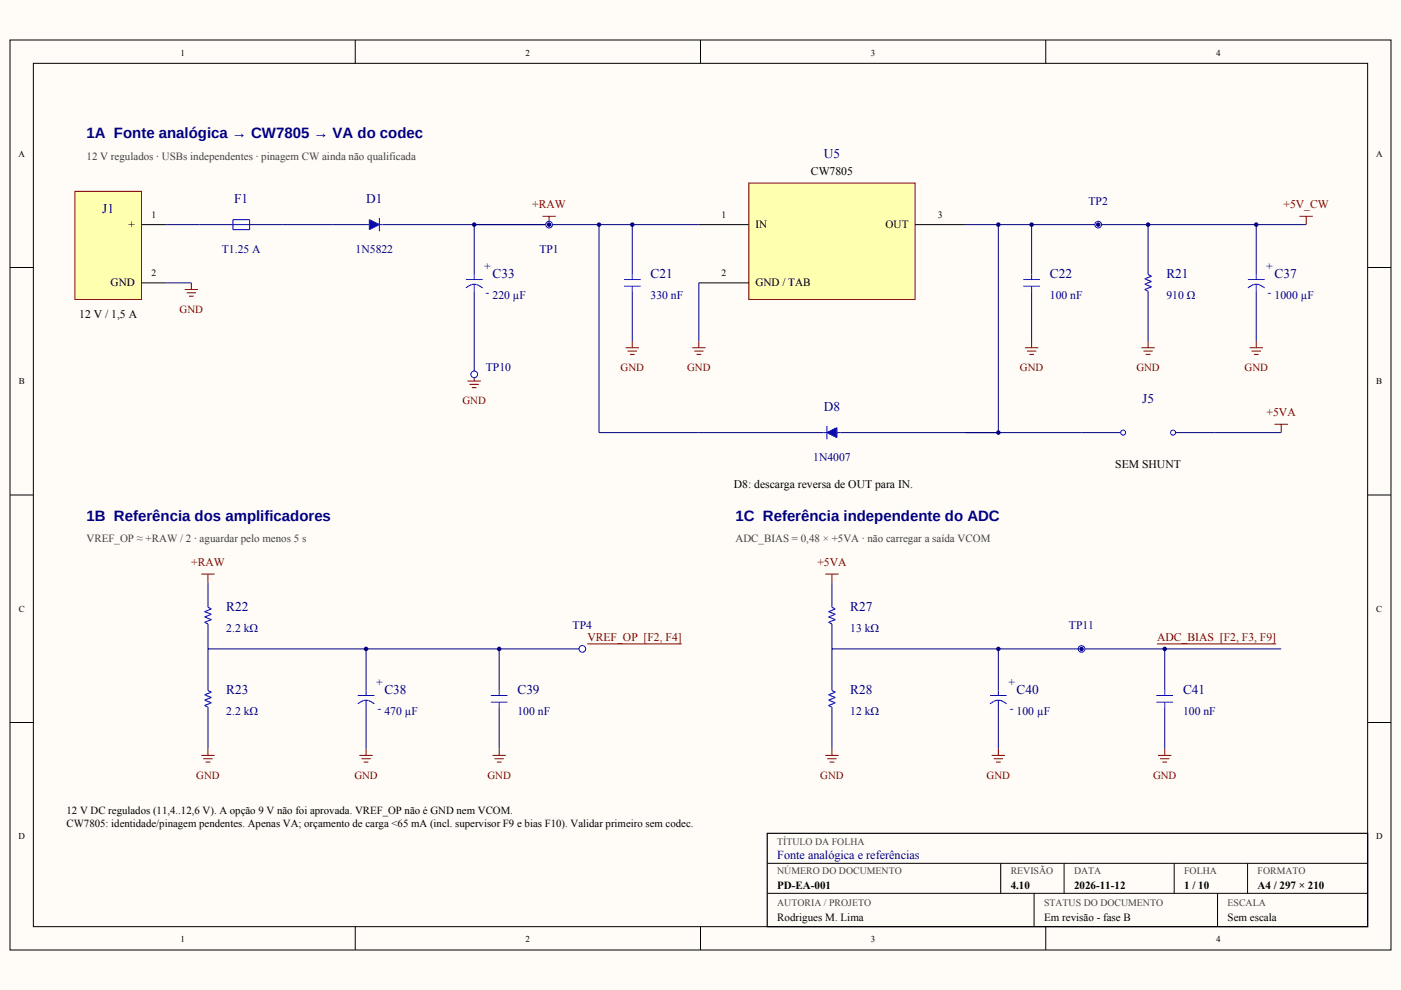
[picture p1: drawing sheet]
<svg xmlns="http://www.w3.org/2000/svg" width="297mm" height="210mm" viewBox="0 0 297 210" stroke-linecap="round" stroke-linejoin="round" font-family="sans-serif">
<path d="M0 0h297v209.9h-297z" fill-rule="evenodd" fill="#fffcf8"/>
<g fill="none" stroke="#000" stroke-width=".21">
<path d="M2.1 8.5h292.8v192.9h-292.8zM7.1 13.4h282.9v183.1h-282.9zM75.3 8.5v4.9M148.5 8.5v4.9M221.7 8.5v4.9M2.1 56.7h5M290 56.7h4.9M2.1 105h5M290 105h4.9M2.1 153.2h5M290 153.2h4.9M75.3 196.5v4.9"/>
<path d="M148.5 196.5v4.9M162.7 183h127.3M162.7 189.4h127.3M212.2 183v6.4M219.2 189.4v7.1M221.7 196.5v4.9M225.6 183v6.4M248.9 183v6.4M258.1 189.4v7.1M264.5 183v6.4"/>
</g>
<path d="M162.7 176.7h127.3v19.8h-127.3z" fill="none" stroke="#000" stroke-width=".25"/>
<path d="M15.9 40.6h14.1v22.9h-14.1z" fill-rule="evenodd" fill="#ffffb0" stroke="#800000" stroke-width=".21"/>
<path d="M30 47.6h5.3M30 60h5.3" fill="none" stroke="#000" stroke-width=".21"/>
<path d="M35.3 47.6h14.1M52.9 47.6h7.1M70.6 47.6h7M81.1 47.6h7.1" fill="none" stroke="#000080" stroke-width=".21"/>
<path d="M49.4 46.6h3.5v2.1h-3.5z" fill="none" stroke="#00f" stroke-width=".23"/>
<path d="M49.4 47.6h3.5" fill="none" stroke="#00f" stroke-width=".21"/>
<path d="M78.3 46.6l2.1 1-2.1 1.1z" fill="#00f"/>
<path d="M78.3 46.6l2.1 1-2.1 1.1zM98.8 61a2.39 2.39 0 0 1 3.5 0" fill="none" stroke="#00f" stroke-width=".23"/>
<path d="M77.6 47.6h.7M80.4 46.2v2.8M80.4 47.6h.7M98.8 59.3h3.5M100.5 58.2v1.1M100.5 60.3v1.4" fill="none" stroke="#00f" stroke-width=".21"/>
<path d="M35.3 60h5.3M60 47.6h10.6M88.2 47.6h12.3v10.6M100.5 61.7v17.7" fill="none" stroke="#000080" stroke-width=".21"/>
<path d="M40.6 60v1.4M39.2 61.4h2.8M39.6 62.1h2M40.1 62.8h1M100.5 79.4v1.4M99.1 80.8h2.9M99.6 81.5h1.9M100 82.2h1" fill="none" stroke="#800000" stroke-width=".21"/>
<path d="M158.7 38.8h35.3v24.7h-35.3z" fill-rule="evenodd" fill="#ffffb0" stroke="#800000" stroke-width=".21"/>
<path d="M148.2 47.6h10.5M148.2 60h10.5M194 47.6h10.6" fill="none" stroke="#000" stroke-width=".21"/>
<g fill="none" stroke="#000080" stroke-width=".21">
<path d="M100.5 47.6h47.7M134.1 47.6v10.6M148.2 60v12.3M204.6 47.6h72.3M218.7 47.6v10.6M243.4 47.6v10.6M266.3 47.6v10.6M134.1 61.7v10.6M218.7 61.7v10.6M243.4 61.7v10.6M266.3 61.7v10.6M148.2 91.7h26.4"/>
<path d="M178.2 91.7h26.4"/>
</g>
<path d="M132.3 59.3h3.5M134.1 58.2v1.1M217 59.3h3.5M218.7 58.2v1.1M264.6 59.3h3.5M266.3 58.2v1.1M132.3 60.7h3.5M134.1 60.7v1M217 60.7h3.5M218.7 60.7v1M266.3 60.3v1.4" fill="none" stroke="#00f" stroke-width=".21"/>
<g fill="none" stroke="#800000" stroke-width=".21">
<path d="M275.5 45.9h2.8M276.9 45.9v1.7M132.6 73.7h2.9M133.1 74.4h1.9M133.6 75.1h.9M134.1 72.3v1.4M146.8 73.7h2.8M147.2 74.4h2M147.7 75.1h1M148.2 72.3v1.4M217.3 73.7h2.8M217.7 74.4h2"/>
<path d="M218.2 75.1h1M218.7 72.3v1.4M242 73.7h2.8M242.4 74.4h2M242.9 75.1h1M243.4 72.3v1.4M264.9 73.7h2.9M265.4 74.4h1.9M265.9 75.1h.9M266.3 72.3v1.4"/>
</g>
<path d="M243.4 58.2l.7 .4-1.4 .5 1.4 .6-1.4 .6 1.4 .5-1.4 .6 .7 .3M264.6 61a2.39 2.39 0 0 1 3.5 0" fill="none" stroke="#00f" stroke-width=".23"/>
<path d="M175.3 91.7l2.1-1v2.1z" fill="#00f"/>
<path d="M175.3 91.7l2.1-1v2.1z" fill="none" stroke="#00f" stroke-width=".23"/>
<path d="M174.6 91.7h.7M175.3 90.3v2.8M177.4 91.7h.8" fill="none" stroke="#00f" stroke-width=".21"/>
<path d="M127 47.6v44.1h21.2M211.7 47.6v44.1h-7.1M229.3 91.7h8.8M248.7 91.7h8.8" fill="none" stroke="#000080" stroke-width=".21"/>
<g fill="#fff" stroke="#00f" stroke-width=".21">
<circle cx="238.1" cy="91.7" r=".53"/>
<circle cx="248.7" cy="91.7" r=".53"/>
</g>
<path d="M100.5 47.6h15.9M204.6 91.7h24.7M257.5 91.7h14.1" fill="none" stroke="#000080" stroke-width=".21"/>
<path d="M115 45.9h2.8M116.4 45.9v1.7M270.2 90h2.8M271.6 90v1.7" fill="none" stroke="#800000" stroke-width=".21"/>
<g fill="#fff" stroke="#00f" stroke-width=".21">
<circle cx="116.4" cy="47.6" r=".71"/>
<circle cx="232.8" cy="47.6" r=".71"/>
<circle cx="100.5" cy="79.4" r=".71"/>
</g>
<path d="M44.1 137.6h.1M44.1 123.5v5.3M44.1 132.3v14.1M44.1 137.6h79.4M77.6 137.6v8.8M105.8 137.6v8.8M44.1 149.9v8.9M77.6 149.9v8.9M105.8 149.9v8.9" fill="none" stroke="#000080" stroke-width=".21"/>
<path d="M44.1 128.8l.7 .3-1.4 .6 1.4 .5-1.4 .6 1.4 .6-1.4 .5 .7 .4M44.1 146.4l.7 .4-1.4 .5 1.4 .6-1.4 .5 1.4 .6-1.4 .6 .7 .3M75.8 149.2a2.39 2.39 0 0 1 3.6 0" fill="none" stroke="#00f" stroke-width=".23"/>
<g fill="none" stroke="#800000" stroke-width=".21">
<path d="M42.7 121.7h2.8M44.1 121.7v1.8M124.5 136.5h20.1M44.1 158.8v1.4M77.6 158.8v1.4M105.8 158.8v1.4M42.7 160.2h2.8M43.1 160.9h2M43.6 161.6h1M76.2 160.2h2.8M76.6 160.9h2M77.1 161.6h1"/>
<path d="M104.4 160.2h2.8M104.8 160.9h2M105.3 161.6h1"/>
</g>
<path d="M75.8 147.5h3.6M77.6 146.4v1.1M77.6 148.4v1.5M104.1 147.5h3.5M104.1 148.9h3.5M105.8 146.4v1.1M105.8 148.9v1" fill="none" stroke="#00f" stroke-width=".21"/>
<circle cx="123.5" cy="137.6" r=".71" fill="#fff" stroke="#00f" stroke-width=".21"/>
<path d="M176.4 137.6h.1M176.4 123.5v5.3M176.4 132.3v14.1M176.4 137.6h95.2M211.7 137.6v8.8M246.9 137.6v8.8M176.4 149.9v8.9M211.7 149.9v8.9M246.9 149.9v8.9" fill="none" stroke="#000080" stroke-width=".21"/>
<path d="M176.4 128.8l.7 .3-1.4 .6 1.4 .5-1.4 .6 1.4 .6-1.4 .5 .7 .4M176.4 146.4l.7 .4-1.4 .5 1.4 .6-1.4 .5 1.4 .6-1.4 .6 .7 .3M209.9 149.2a2.39 2.39 0 0 1 3.5 0" fill="none" stroke="#00f" stroke-width=".23"/>
<g fill="none" stroke="#800000" stroke-width=".21">
<path d="M175 121.7h2.8M176.4 121.7v1.8M245.3 136.5h25.3M176.4 158.8v1.4M211.7 158.8v1.4M246.9 158.8v1.4M175 160.2h2.8M175.4 160.9h2M175.9 161.6h1M210.3 160.2h2.8M210.7 160.9h2M211.2 161.6h1"/>
<path d="M245.5 160.2h2.9M246 160.9h1.9M246.5 161.6h.9"/>
</g>
<path d="M209.9 147.5h3.5M211.7 146.4v1.1M211.7 148.4v1.5M245.2 147.5h3.5M245.2 148.9h3.5M246.9 146.4v1.1M246.9 148.9v1" fill="none" stroke="#00f" stroke-width=".21"/>
<circle cx="229.3" cy="137.6" r=".71" fill="#fff" stroke="#00f" stroke-width=".21"/>
<g fill="#000080">
<circle cx="100.5" cy="47.6" r=".48"/>
<circle cx="116.4" cy="47.6" r=".48"/>
<circle cx="127" cy="47.6" r=".48"/>
<circle cx="134.1" cy="47.6" r=".48"/>
<circle cx="211.7" cy="47.6" r=".48"/>
<circle cx="218.7" cy="47.6" r=".48"/>
<circle cx="232.8" cy="47.6" r=".48"/>
<circle cx="243.4" cy="47.6" r=".48"/>
<circle cx="266.3" cy="47.6" r=".48"/>
<circle cx="211.7" cy="91.7" r=".48"/>
<circle cx="77.6" cy="137.6" r=".48"/>
<circle cx="105.8" cy="137.6" r=".48"/>
<circle cx="211.7" cy="137.6" r=".48"/>
<circle cx="229.3" cy="137.6" r=".48"/>
<circle cx="246.9" cy="137.6" r=".48"/>
</g>
<g font-size="3.2" fill="#000080">
<text x="18.3" y="29.3">1A Fonte analógica → CW7805 → VA do codec</text>
<text x="18.3" y="110.4">1B Referência dos amplificadores</text>
<text x="155.9" y="110.4">1C Referência independente do ADC</text>
</g>
<g font-size="2.8" fill="#000080">
<text x="174.7" y="33.5">U5</text>
<text x="21.7" y="45.2">J1</text>
<text x="49.7" y="43">F1</text>
<text x="77.7" y="43">D1</text>
<text x="104.4" y="58.9">C33</text>
<text x="137.9" y="58.9">C21</text>
<text x="222.6" y="58.9">C22</text>
<text x="247.3" y="58.9">R21</text>
<text x="270.2" y="58.9">C37</text>
<text x="174.7" y="87.1">D8</text>
<text x="242.2" y="85.4">J5</text>
<text x="48" y="129.5">R22</text>
<text x="180.3" y="129.5">R27</text>
<text x="48" y="147.1">R23</text>
<text x="81.5" y="147.1">C38</text>
<text x="109.7" y="147.1">C39</text>
<text x="180.3" y="147.1">R28</text>
<text x="215.5" y="147.1">C40</text>
<text x="250.8" y="147.1">C41</text>
</g>
<text font-size="2.6" fill="#000080" x="164.8" y="182.2">Fonte analógica e referências</text>
<g font-size="2.5">
<text x="171.9" y="37">CW7805</text>
<text x="16.8" y="67.4">12 V / 1,5 A</text>
<text x="236.5" y="99.1">SEM SHUNT</text>
<text x="155.6" y="103.4">D8: descarga reversa de OUT para IN.</text>
</g>
<g font-size="2.5" fill="#800000">
<text x="112.8" y="44.1">+RAW</text>
<text x="272.1" y="44.1">+5V_CW</text>
<text x="268.5" y="88.2">+5VA</text>
<text x="40.5" y="119.9">+RAW</text>
<text x="173.3" y="119.9">+5VA</text>
<text x="124.5" y="135.8">VREF_OP [F2, F4]</text>
<text x="245.3" y="135.8">ADC_BIAS [F2, F3, F9]</text>
</g>
<g font-size="2.5" fill="#000080">
<text x="230.8" y="43.4">TP2</text>
<text x="47" y="53.6">T1.25 A</text>
<text x="75.4" y="53.6">1N5822</text>
<text x="114.4" y="53.6">TP1</text>
<text x="104.4" y="63.5">220 µF</text>
<text x="137.9" y="63.5">330 nF</text>
<text x="222.6" y="63.5">100 nF</text>
<text x="247.3" y="63.5">910 Ω</text>
<text x="270.2" y="63.5">1000 µF</text>
<text x="103" y="78.7">TP10</text>
<text x="172.4" y="97.7">1N4007</text>
<text x="48" y="134.1">2.2 kΩ</text>
<text x="121.4" y="133.3">TP4</text>
<text x="180.3" y="134.1">13 kΩ</text>
<text x="226.6" y="133.3">TP11</text>
<text x="48" y="151.7">2.2 kΩ</text>
<text x="81.5" y="151.7">470 µF</text>
<text x="109.7" y="151.7">100 nF</text>
<text x="180.3" y="151.7">12 kΩ</text>
<text x="215.5" y="151.7">100 µF</text>
<text x="250.8" y="151.7">100 nF</text>
</g>
<g font-size="2.5" fill="#00f">
<text x="102.7" y="57.2">+</text>
<text x="268.5" y="57.2">+</text>
<text x="103" y="62.8">-</text>
<text x="268.8" y="62.8">-</text>
<text x="79.7" y="145.3">+</text>
<text x="213.8" y="145.3">+</text>
<text x="80" y="151">-</text>
<text x="214.1" y="151">-</text>
</g>
<g font-size="2.4">
<text x="27.2" y="48.3">+</text>
<text x="160.2" y="48.3">IN</text>
<text x="187.8" y="48.3">OUT</text>
<text x="23.5" y="60.7">GND</text>
<text x="160.2" y="60.7">GND / TAB</text>
</g>
<g font-size="2.3" fill="#404040">
<text x="18.3" y="33.9">12 V regulados · USBs independentes · pinagem CW ainda não qualificada</text>
<text x="18.3" y="115">VREF_OP ≈ +RAW / 2 · aguardar pelo menos 5 s</text>
<text x="155.9" y="115">ADC_BIAS = 0,48 × +5VA · não carregar a saída VCOM</text>
</g>
<g font-size="2.3" fill="#800000">
<text x="38.1" y="66.3">GND</text>
<text x="131.6" y="78.7">GND</text>
<text x="145.7" y="78.7">GND</text>
<text x="216.2" y="78.7">GND</text>
<text x="240.9" y="78.7">GND</text>
<text x="263.9" y="78.7">GND</text>
<text x="98.1" y="85.7">GND</text>
<text x="41.6" y="165.1">GND</text>
<text x="75.1" y="165.1">GND</text>
<text x="103.3" y="165.1">GND</text>
<text x="173.9" y="165.1">GND</text>
<text x="209.2" y="165.1">GND</text>
<text x="244.5" y="165.1">GND</text>
</g>
<g font-size="2.3">
<text x="14.1" y="172.5">12 V DC regulados (11,4..12,6 V). A opção 9 V não foi aprovada. VREF_OP não é GND nem VCOM.</text>
<text x="14.1" y="175.3">CW7805: identidade/pinagem pendentes. Apenas VA; orçamento de carga &lt;65 mA (incl. supervisor F9 e bias F10). Validar primeiro sem codec.</text>
<text x="164.8" y="188.6">PD-EA-001</text>
<text x="214.3" y="188.6">4.10</text>
<text x="227.7" y="188.6">2026-11-12</text>
<text x="251.1" y="188.6">1 / 10</text>
<text x="266.6" y="188.6">A4 / 297 × 210</text>
<text x="164.8" y="195.2">Rodrigues M. Lima</text>
<text x="221.4" y="195.2">Em revisão - fase B</text>
<text x="260.3" y="195.2">Sem escala</text>
</g>
<g font-size="2.1" fill="#404040">
<text x="164.8" y="179.1">TÍTULO DA FOLHA</text>
<text x="164.8" y="185.4">NÚMERO DO DOCUMENTO</text>
<text x="214.3" y="185.4">REVISÃO</text>
<text x="227.7" y="185.4">DATA</text>
<text x="251.1" y="185.4">FOLHA</text>
<text x="266.6" y="185.4">FORMATO</text>
<text x="164.8" y="192.1">AUTORIA / PROJETO</text>
<text x="221.4" y="192.1">STATUS DO DOCUMENTO</text>
<text x="260.3" y="192.1">ESCALA</text>
</g>
<g font-size="2">
<text x="32.1" y="46.2">1</text>
<text x="152.9" y="46.2">1</text>
<text x="198.8" y="46.2">3</text>
<text x="32.1" y="58.6">2</text>
<text x="152.9" y="58.6">2</text>
</g>
<g font-size="1.9">
<text x="38.2" y="11.8">1</text>
<text x="111.4" y="11.8">2</text>
<text x="184.6" y="11.8">3</text>
<text x="257.8" y="11.8">4</text>
<text x="3.9" y="33.2">A</text>
<text x="291.8" y="33.2">A</text>
<text x="4" y="81.5">B</text>
<text x="291.8" y="81.5">B</text>
<text x="4" y="129.7">C</text>
<text x="291.8" y="129.7">C</text>
<text x="3.9" y="177.9">D</text>
<text x="291.8" y="177.9">D</text>
<text x="38.2" y="199.8">1</text>
<text x="111.4" y="199.8">2</text>
<text x="184.6" y="199.8">3</text>
<text x="257.8" y="199.8">4</text>
</g>
</svg>
